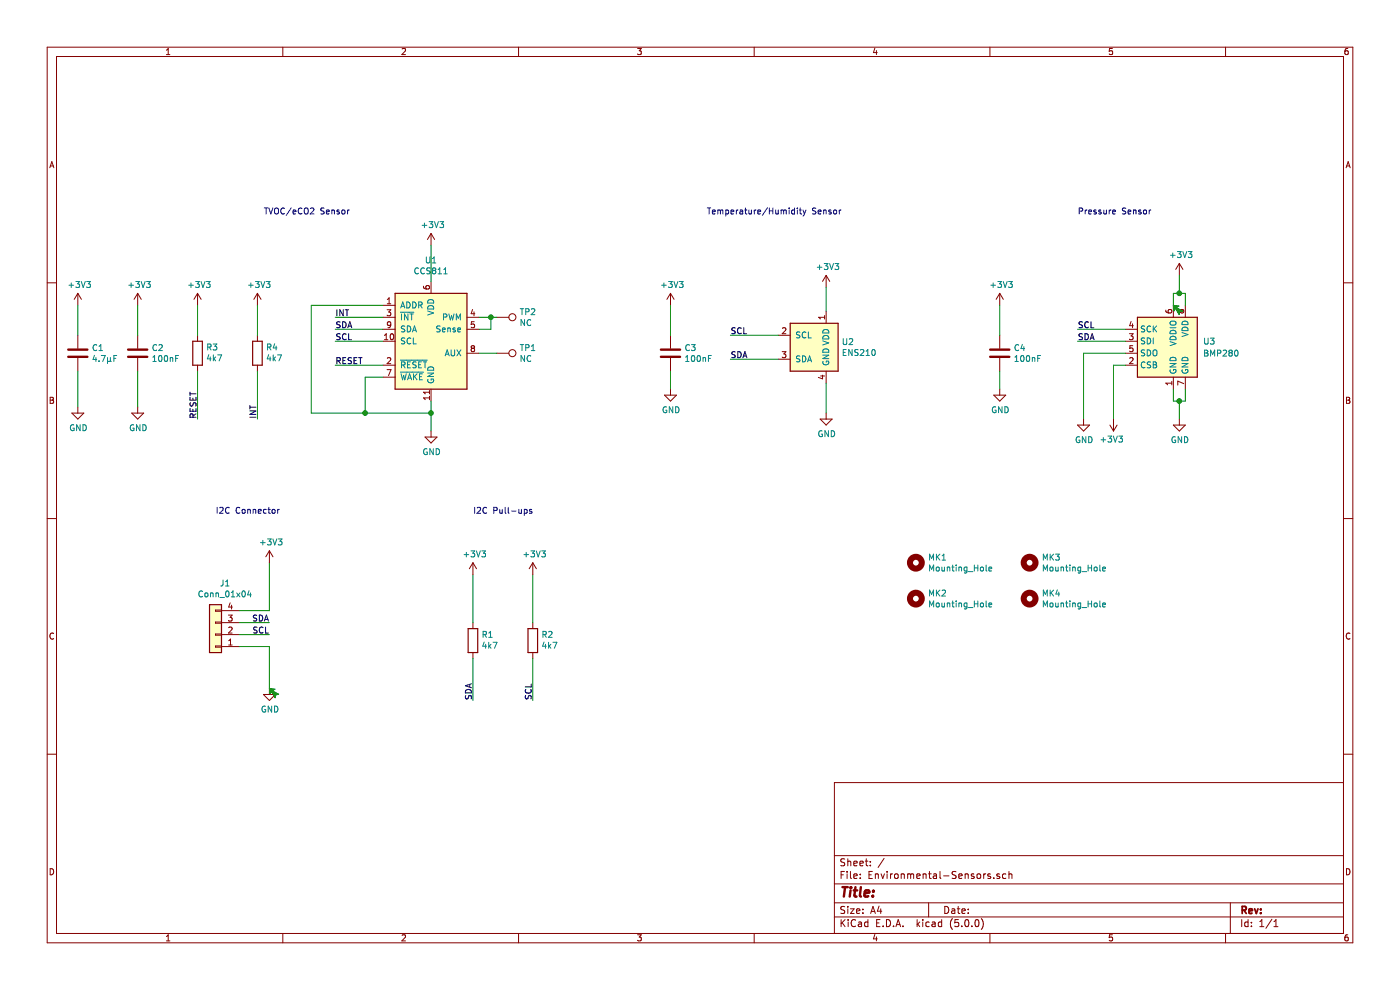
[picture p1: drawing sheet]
EESchema Schematic File Version 4
EELAYER 26 0
EELAYER END
$Descr A4 11693 8268
encoding utf-8
Sheet 1 1
Title ""
Date ""
Rev ""
Comp ""
Comment1 ""
Comment2 ""
Comment3 ""
Comment4 ""
$EndDescr
$Comp
L Sensor_Gas:CCS811 U1
U 1 1
P 3600 2850
F 0 "U1" H 3600 3528 50  0000 C CNN
F 1 "CCS811" H 3600 3437 50  0000 C CNN
F 2 "Package_LGA2:AMS_LGA-10-1EP_2.7x4mm_P0.6mm" H 3600 2250 50  0001 C CNN
F 3 "http://ams.com/eng/content/download/951091/2269479/471718" H 3600 2650 50  0001 C CNN
	1    3600 2850
	1    0    0    -1  
$EndComp
$Comp
L Sensor_Humidity:ENS210 U2
U 1 1
P 6800 2900
F 0 "U2" H 7029 2946 50  0000 L CNN
F 1 "ENS210" H 7029 2855 50  0000 L CNN
F 2 "Package_DFN_QFN:AMS_QFN-4-1EP_2x2mm_P0.95mm_EP0.7x1.6mm" H 6800 2500 50  0001 C CNN
F 3 "http://ams.com/eng/content/download/950231/2267959/483138" H 6800 2900 50  0001 C CNN
	1    6800 2900
	1    0    0    -1  
$EndComp
$Comp
L Sensor_Pressure:BMP280 U3
U 1 1
P 9800 2950
F 0 "U3" H 10100 3050 50  0000 C CNN
F 1 "BMP280" H 10200 2950 50  0000 C CNN
F 2 "Package_LGA:Bosch_LGA-8_2x2.5mm_P0.65mm_ClockwisePinNumbering" H 9800 4150 50  0001 C CNN
F 3 "https://ae-bst.resource.bosch.com/media/_tech/media/datasheets/BST-BMP280-DS001-18.pdf" H 9800 4050 50  0001 C CNN
F 4 "BMP280" H 9800 3750 50  0001 C CNN "MPN"
F 5 "Bosch" H 9800 3850 50  0001 C CNN "Manuf"
F 6 "Bosch BMP280" H 9800 3950 50  0001 C CNN "BOM"
	1    9800 2950
	1    0    0    -1  
$EndComp
Wire Wire Line
	4000 2650 4100 2650
Wire Wire Line
	4100 2650 4100 2750
Wire Wire Line
	4100 2750 4000 2750
$Comp
L power:GND #PWR012
U 1 1
P 3600 3600
F 0 "#PWR012" H 3600 3350 50  0001 C CNN
F 1 "GND" H 3605 3427 50  0000 C CNN
F 2 "" H 3600 3600 50  0001 C CNN
F 3 "" H 3600 3600 50  0001 C CNN
	1    3600 3600
	1    0    0    -1  
$EndComp
$Comp
L power:GND #PWR016
U 1 1
P 6900 3450
F 0 "#PWR016" H 6900 3200 50  0001 C CNN
F 1 "GND" H 6905 3277 50  0000 C CNN
F 2 "" H 6900 3450 50  0001 C CNN
F 3 "" H 6900 3450 50  0001 C CNN
	1    6900 3450
	1    0    0    -1  
$EndComp
Wire Wire Line
	3600 3350 3600 3450
$Comp
L power:+3V3 #PWR015
U 1 1
P 6900 2400
F 0 "#PWR015" H 6900 2250 50  0001 C CNN
F 1 "+3V3" H 6915 2573 50  0000 C CNN
F 2 "" H 6900 2400 50  0001 C CNN
F 3 "" H 6900 2400 50  0001 C CNN
	1    6900 2400
	1    0    0    -1  
$EndComp
Wire Wire Line
	6900 2400 6900 2600
$Comp
L power:+3V3 #PWR011
U 1 1
P 3600 2050
F 0 "#PWR011" H 3600 1900 50  0001 C CNN
F 1 "+3V3" H 3615 2223 50  0000 C CNN
F 2 "" H 3600 2050 50  0001 C CNN
F 3 "" H 3600 2050 50  0001 C CNN
	1    3600 2050
	1    0    0    -1  
$EndComp
Wire Wire Line
	3600 2350 3600 2050
$Comp
L Device:C C4
U 1 1
P 8350 2950
F 0 "C4" H 8465 2996 50  0000 L CNN
F 1 "100nF" H 8465 2905 50  0000 L CNN
F 2 "Capacitor_SMD:C_0402_1005Metric" H 8388 2800 50  0001 C CNN
F 3 "" H 8350 2950 50  0001 C CNN
	1    8350 2950
	1    0    0    -1  
$EndComp
$Comp
L Device:C C3
U 1 1
P 5600 2950
F 0 "C3" H 5715 2996 50  0000 L CNN
F 1 "100nF" H 5715 2905 50  0000 L CNN
F 2 "Capacitor_SMD:C_0402_1005Metric" H 5638 2800 50  0001 C CNN
F 3 "" H 5600 2950 50  0001 C CNN
	1    5600 2950
	1    0    0    -1  
$EndComp
$Comp
L Device:C C1
U 1 1
P 650 2950
F 0 "C1" H 765 2996 50  0000 L CNN
F 1 "4.7µF" H 765 2905 50  0000 L CNN
F 2 "Capacitor_SMD:C_0402_1005Metric" H 688 2800 50  0001 C CNN
F 3 "" H 650 2950 50  0001 C CNN
	1    650  2950
	1    0    0    -1  
$EndComp
$Comp
L power:+3V3 #PWR01
U 1 1
P 650 2550
F 0 "#PWR01" H 650 2400 50  0001 C CNN
F 1 "+3V3" H 665 2723 50  0000 C CNN
F 2 "" H 650 2550 50  0001 C CNN
F 3 "" H 650 2550 50  0001 C CNN
	1    650  2550
	1    0    0    -1  
$EndComp
$Comp
L power:+3V3 #PWR03
U 1 1
P 5600 2550
F 0 "#PWR03" H 5600 2400 50  0001 C CNN
F 1 "+3V3" H 5615 2723 50  0000 C CNN
F 2 "" H 5600 2550 50  0001 C CNN
F 3 "" H 5600 2550 50  0001 C CNN
	1    5600 2550
	1    0    0    -1  
$EndComp
$Comp
L power:+3V3 #PWR07
U 1 1
P 8350 2550
F 0 "#PWR07" H 8350 2400 50  0001 C CNN
F 1 "+3V3" H 8365 2723 50  0000 C CNN
F 2 "" H 8350 2550 50  0001 C CNN
F 3 "" H 8350 2550 50  0001 C CNN
	1    8350 2550
	1    0    0    -1  
$EndComp
$Comp
L power:GND #PWR08
U 1 1
P 8350 3250
F 0 "#PWR08" H 8350 3000 50  0001 C CNN
F 1 "GND" H 8355 3077 50  0000 C CNN
F 2 "" H 8350 3250 50  0001 C CNN
F 3 "" H 8350 3250 50  0001 C CNN
	1    8350 3250
	1    0    0    -1  
$EndComp
$Comp
L power:GND #PWR04
U 1 1
P 5600 3250
F 0 "#PWR04" H 5600 3000 50  0001 C CNN
F 1 "GND" H 5605 3077 50  0000 C CNN
F 2 "" H 5600 3250 50  0001 C CNN
F 3 "" H 5600 3250 50  0001 C CNN
	1    5600 3250
	1    0    0    -1  
$EndComp
$Comp
L power:GND #PWR02
U 1 1
P 650 3400
F 0 "#PWR02" H 650 3150 50  0001 C CNN
F 1 "GND" H 655 3227 50  0000 C CNN
F 2 "" H 650 3400 50  0001 C CNN
F 3 "" H 650 3400 50  0001 C CNN
	1    650  3400
	1    0    0    -1  
$EndComp
Wire Wire Line
	650  2550 650  2800
Wire Wire Line
	650  3100 650  3400
Wire Wire Line
	5600 3250 5600 3100
Wire Wire Line
	5600 2800 5600 2550
Wire Wire Line
	8350 2550 8350 2800
Wire Wire Line
	8350 3100 8350 3250
Wire Wire Line
	9400 2750 9000 2750
Wire Wire Line
	6500 2800 6100 2800
Wire Wire Line
	6500 3000 6100 3000
Wire Wire Line
	3200 2750 2800 2750
Wire Wire Line
	3200 2850 2800 2850
Text Label 2800 2750 0    50   ~ 0
SDA
Text Label 2800 2850 0    50   ~ 0
SCL
Text Label 6100 2800 0    50   ~ 0
SCL
Text Label 6100 3000 0    50   ~ 0
SDA
Text Label 9000 2750 0    50   ~ 0
SCL
Text Label 9000 2850 0    50   ~ 0
SDA
$Comp
L Connector_Generic:Conn_01x04 J1
U 1 1
P 1800 5300
F 0 "J1" H 1720 4875 50  0000 C CNN
F 1 "Conn_01x04" H 1720 4966 50  0000 C CNN
F 2 "Connector_PinHeader_1.27mm:PinHeader_1x04_P1.27mm_Vertical" H 1800 5300 50  0001 C CNN
F 3 "~" H 1800 5300 50  0001 C CNN
	1    1800 5300
	-1   0    0    1   
$EndComp
Wire Wire Line
	2000 5100 2250 5100
Wire Wire Line
	2250 5100 2250 4700
Wire Wire Line
	2000 5400 2250 5400
Wire Wire Line
	2250 5400 2250 5750
Wire Wire Line
	2000 5200 2250 5200
Wire Wire Line
	2000 5300 2250 5300
$Comp
L power:GND #PWR06
U 1 1
P 2250 5750
F 0 "#PWR06" H 2250 5500 50  0001 C CNN
F 1 "GND" H 2255 5577 50  0000 C CNN
F 2 "" H 2250 5750 50  0001 C CNN
F 3 "" H 2250 5750 50  0001 C CNN
	1    2250 5750
	1    0    0    -1  
$EndComp
$Comp
L power:+3V3 #PWR05
U 1 1
P 2250 4700
F 0 "#PWR05" H 2250 4550 50  0001 C CNN
F 1 "+3V3" H 2265 4873 50  0000 C CNN
F 2 "" H 2250 4700 50  0001 C CNN
F 3 "" H 2250 4700 50  0001 C CNN
	1    2250 4700
	1    0    0    -1  
$EndComp
Text Label 2250 5300 2    50   ~ 0
SCL
Text Label 2250 5200 2    50   ~ 0
SDA
$Comp
L Device:R R1
U 1 1
P 3950 5350
F 0 "R1" H 3880 5304 50  0000 R CNN
F 1 "4k7" H 3880 5395 50  0000 R CNN
F 2 "Resistor_SMD:R_0402_1005Metric" V 3880 5350 50  0001 C CNN
F 3 "" H 3950 5350 50  0001 C CNN
	1    3950 5350
	-1   0    0    1   
$EndComp
$Comp
L Device:R R2
U 1 1
P 4450 5350
F 0 "R2" H 4380 5304 50  0000 R CNN
F 1 "4k7" H 4380 5395 50  0000 R CNN
F 2 "Resistor_SMD:R_0402_1005Metric" V 4380 5350 50  0001 C CNN
F 3 "" H 4450 5350 50  0001 C CNN
	1    4450 5350
	-1   0    0    1   
$EndComp
Wire Wire Line
	3950 5200 3950 4800
Wire Wire Line
	4450 5200 4450 4800
Wire Wire Line
	3950 5500 3950 5850
Wire Wire Line
	4450 5500 4450 5850
Text Label 3950 5850 1    50   ~ 0
SDA
Text Label 4450 5850 1    50   ~ 0
SCL
$Comp
L power:+3V3 #PWR09
U 1 1
P 3950 4800
F 0 "#PWR09" H 3950 4650 50  0001 C CNN
F 1 "+3V3" H 3965 4973 50  0000 C CNN
F 2 "" H 3950 4800 50  0001 C CNN
F 3 "" H 3950 4800 50  0001 C CNN
	1    3950 4800
	1    0    0    -1  
$EndComp
$Comp
L power:+3V3 #PWR010
U 1 1
P 4450 4800
F 0 "#PWR010" H 4450 4650 50  0001 C CNN
F 1 "+3V3" H 4465 4973 50  0000 C CNN
F 2 "" H 4450 4800 50  0001 C CNN
F 3 "" H 4450 4800 50  0001 C CNN
	1    4450 4800
	1    0    0    -1  
$EndComp
Wire Wire Line
	3200 2550 2600 2550
Wire Wire Line
	2600 2550 2600 3450
Wire Wire Line
	2600 3450 3050 3450
Connection ~ 3600 3450
Wire Wire Line
	3600 3450 3600 3600
Wire Wire Line
	3200 3150 3050 3150
Wire Wire Line
	3050 3150 3050 3450
Connection ~ 3050 3450
Wire Wire Line
	3050 3450 3600 3450
Wire Wire Line
	3200 2650 2800 2650
Wire Wire Line
	3200 3050 2800 3050
Text Label 2800 2650 0    50   ~ 0
INT
Text Label 2800 3050 0    50   ~ 0
RESET
$Comp
L Device:R R3
U 1 1
P 1650 2950
F 0 "R3" H 1580 2904 50  0000 R CNN
F 1 "4k7" H 1580 2995 50  0000 R CNN
F 2 "Resistor_SMD:R_0402_1005Metric" V 1580 2950 50  0001 C CNN
F 3 "" H 1650 2950 50  0001 C CNN
	1    1650 2950
	-1   0    0    1   
$EndComp
$Comp
L Device:R R4
U 1 1
P 2150 2950
F 0 "R4" H 2080 2904 50  0000 R CNN
F 1 "4k7" H 2080 2995 50  0000 R CNN
F 2 "Resistor_SMD:R_0402_1005Metric" V 2080 2950 50  0001 C CNN
F 3 "" H 2150 2950 50  0001 C CNN
	1    2150 2950
	-1   0    0    1   
$EndComp
$Comp
L power:+3V3 #PWR013
U 1 1
P 1650 2550
F 0 "#PWR013" H 1650 2400 50  0001 C CNN
F 1 "+3V3" H 1665 2723 50  0000 C CNN
F 2 "" H 1650 2550 50  0001 C CNN
F 3 "" H 1650 2550 50  0001 C CNN
	1    1650 2550
	1    0    0    -1  
$EndComp
$Comp
L power:+3V3 #PWR014
U 1 1
P 2150 2550
F 0 "#PWR014" H 2150 2400 50  0001 C CNN
F 1 "+3V3" H 2165 2723 50  0000 C CNN
F 2 "" H 2150 2550 50  0001 C CNN
F 3 "" H 2150 2550 50  0001 C CNN
	1    2150 2550
	1    0    0    -1  
$EndComp
Wire Wire Line
	1650 2550 1650 2800
Wire Wire Line
	2150 2550 2150 2800
Wire Wire Line
	1650 3100 1650 3500
Wire Wire Line
	2150 3100 2150 3500
Text Label 1650 3500 1    50   ~ 0
RESET
Text Label 2150 3500 1    50   ~ 0
INT
$Comp
L Connector:TestPoint TP1
U 1 1
P 4150 2950
F 0 "TP1" V 4104 3138 50  0000 L CNN
F 1 "NC" V 4195 3138 50  0000 L CNN
F 2 "TestPoint:TestPoint_Pad_D1.0mm" H 4350 2950 50  0001 C CNN
F 3 "~" H 4350 2950 50  0001 C CNN
	1    4150 2950
	0    1    1    0   
$EndComp
Wire Wire Line
	4000 2950 4150 2950
Wire Wire Line
	6900 3200 6900 3450
$Comp
L Mechanical:MountingHole MK1
U 1 1
P 7650 4700
F 0 "MK1" H 7750 4746 50  0000 L CNN
F 1 "Mounting_Hole" H 7750 4655 50  0000 L CNN
F 2 "TestPoint:TestPoint_Plated_Hole_D2.0mm" H 7650 4700 50  0001 C CNN
F 3 "" H 7650 4700 50  0001 C CNN
	1    7650 4700
	1    0    0    -1  
$EndComp
$Comp
L Mechanical:MountingHole MK2
U 1 1
P 7650 5000
F 0 "MK2" H 7750 5046 50  0000 L CNN
F 1 "Mounting_Hole" H 7750 4955 50  0000 L CNN
F 2 "TestPoint:TestPoint_Plated_Hole_D2.0mm" H 7650 5000 50  0001 C CNN
F 3 "" H 7650 5000 50  0001 C CNN
	1    7650 5000
	1    0    0    -1  
$EndComp
$Comp
L Connector:TestPoint TP2
U 1 1
P 4150 2650
F 0 "TP2" V 4104 2838 50  0000 L CNN
F 1 "NC" V 4195 2838 50  0000 L CNN
F 2 "TestPoint:TestPoint_Pad_D1.0mm" H 4350 2650 50  0001 C CNN
F 3 "~" H 4350 2650 50  0001 C CNN
	1    4150 2650
	0    1    1    0   
$EndComp
Wire Wire Line
	4150 2650 4100 2650
Connection ~ 4100 2650
Wire Wire Line
	9800 2550 9800 2450
Wire Wire Line
	9800 2450 9850 2450
Wire Wire Line
	9900 2450 9900 2550
Wire Wire Line
	9800 3250 9800 3350
Wire Wire Line
	9800 3350 9850 3350
Wire Wire Line
	9900 3350 9900 3250
$Comp
L power:GND #PWR0101
U 1 1
P 9850 3500
F 0 "#PWR0101" H 9850 3250 50  0001 C CNN
F 1 "GND" H 9855 3327 50  0000 C CNN
F 2 "" H 9850 3500 50  0001 C CNN
F 3 "" H 9850 3500 50  0001 C CNN
	1    9850 3500
	1    0    0    -1  
$EndComp
Wire Wire Line
	9850 3500 9850 3350
Connection ~ 9850 3350
Wire Wire Line
	9850 3350 9900 3350
$Comp
L power:+3V3 #PWR0102
U 1 1
P 9850 2300
F 0 "#PWR0102" H 9850 2150 50  0001 C CNN
F 1 "+3V3" H 9865 2473 50  0000 C CNN
F 2 "" H 9850 2300 50  0001 C CNN
F 3 "" H 9850 2300 50  0001 C CNN
	1    9850 2300
	1    0    0    -1  
$EndComp
Wire Wire Line
	9850 2300 9850 2450
Connection ~ 9850 2450
Wire Wire Line
	9850 2450 9900 2450
Wire Wire Line
	9400 3050 9300 3050
Wire Wire Line
	9300 3050 9300 3500
$Comp
L power:+3V3 #PWR0103
U 1 1
P 9300 3500
F 0 "#PWR0103" H 9300 3350 50  0001 C CNN
F 1 "+3V3" H 9315 3673 50  0000 C CNN
F 2 "" H 9300 3500 50  0001 C CNN
F 3 "" H 9300 3500 50  0001 C CNN
	1    9300 3500
	-1   0    0    1   
$EndComp
Wire Wire Line
	9400 2950 9050 2950
Wire Wire Line
	9050 2950 9050 3500
$Comp
L power:GND #PWR0104
U 1 1
P 9050 3500
F 0 "#PWR0104" H 9050 3250 50  0001 C CNN
F 1 "GND" H 9055 3327 50  0000 C CNN
F 2 "" H 9050 3500 50  0001 C CNN
F 3 "" H 9050 3500 50  0001 C CNN
	1    9050 3500
	1    0    0    -1  
$EndComp
Wire Wire Line
	9400 2850 9000 2850
Text Notes 2200 1800 0    50   ~ 0
TVOC/eCO2 Sensor
Text Notes 5900 1800 0    50   ~ 0
Temperature/Humidity Sensor
Text Notes 9000 1800 0    50   ~ 0
Pressure Sensor
Text Notes 3950 4300 0    50   ~ 0
I2C Pull-ups
Text Notes 1800 4300 0    50   ~ 0
I2C Connector
$Comp
L Mechanical:MountingHole MK3
U 1 1
P 8600 4700
F 0 "MK3" H 8700 4746 50  0000 L CNN
F 1 "Mounting_Hole" H 8700 4655 50  0000 L CNN
F 2 "TestPoint:TestPoint_Plated_Hole_D2.0mm" H 8600 4700 50  0001 C CNN
F 3 "" H 8600 4700 50  0001 C CNN
	1    8600 4700
	1    0    0    -1  
$EndComp
$Comp
L Mechanical:MountingHole MK4
U 1 1
P 8600 5000
F 0 "MK4" H 8700 5046 50  0000 L CNN
F 1 "Mounting_Hole" H 8700 4955 50  0000 L CNN
F 2 "TestPoint:TestPoint_Plated_Hole_D2.0mm" H 8600 5000 50  0001 C CNN
F 3 "" H 8600 5000 50  0001 C CNN
	1    8600 5000
	1    0    0    -1  
$EndComp
$Comp
L Device:C C2
U 1 1
P 1150 2950
F 0 "C2" H 1265 2996 50  0000 L CNN
F 1 "100nF" H 1265 2905 50  0000 L CNN
F 2 "Capacitor_SMD:C_0402_1005Metric" H 1188 2800 50  0001 C CNN
F 3 "" H 1150 2950 50  0001 C CNN
	1    1150 2950
	1    0    0    -1  
$EndComp
$Comp
L power:+3V3 #PWR0105
U 1 1
P 1150 2550
F 0 "#PWR0105" H 1150 2400 50  0001 C CNN
F 1 "+3V3" H 1165 2723 50  0000 C CNN
F 2 "" H 1150 2550 50  0001 C CNN
F 3 "" H 1150 2550 50  0001 C CNN
	1    1150 2550
	1    0    0    -1  
$EndComp
$Comp
L power:GND #PWR0106
U 1 1
P 1150 3400
F 0 "#PWR0106" H 1150 3150 50  0001 C CNN
F 1 "GND" H 1155 3227 50  0000 C CNN
F 2 "" H 1150 3400 50  0001 C CNN
F 3 "" H 1150 3400 50  0001 C CNN
	1    1150 3400
	1    0    0    -1  
$EndComp
Wire Wire Line
	1150 2550 1150 2800
Wire Wire Line
	1150 3100 1150 3400
$EndSCHEMATC
